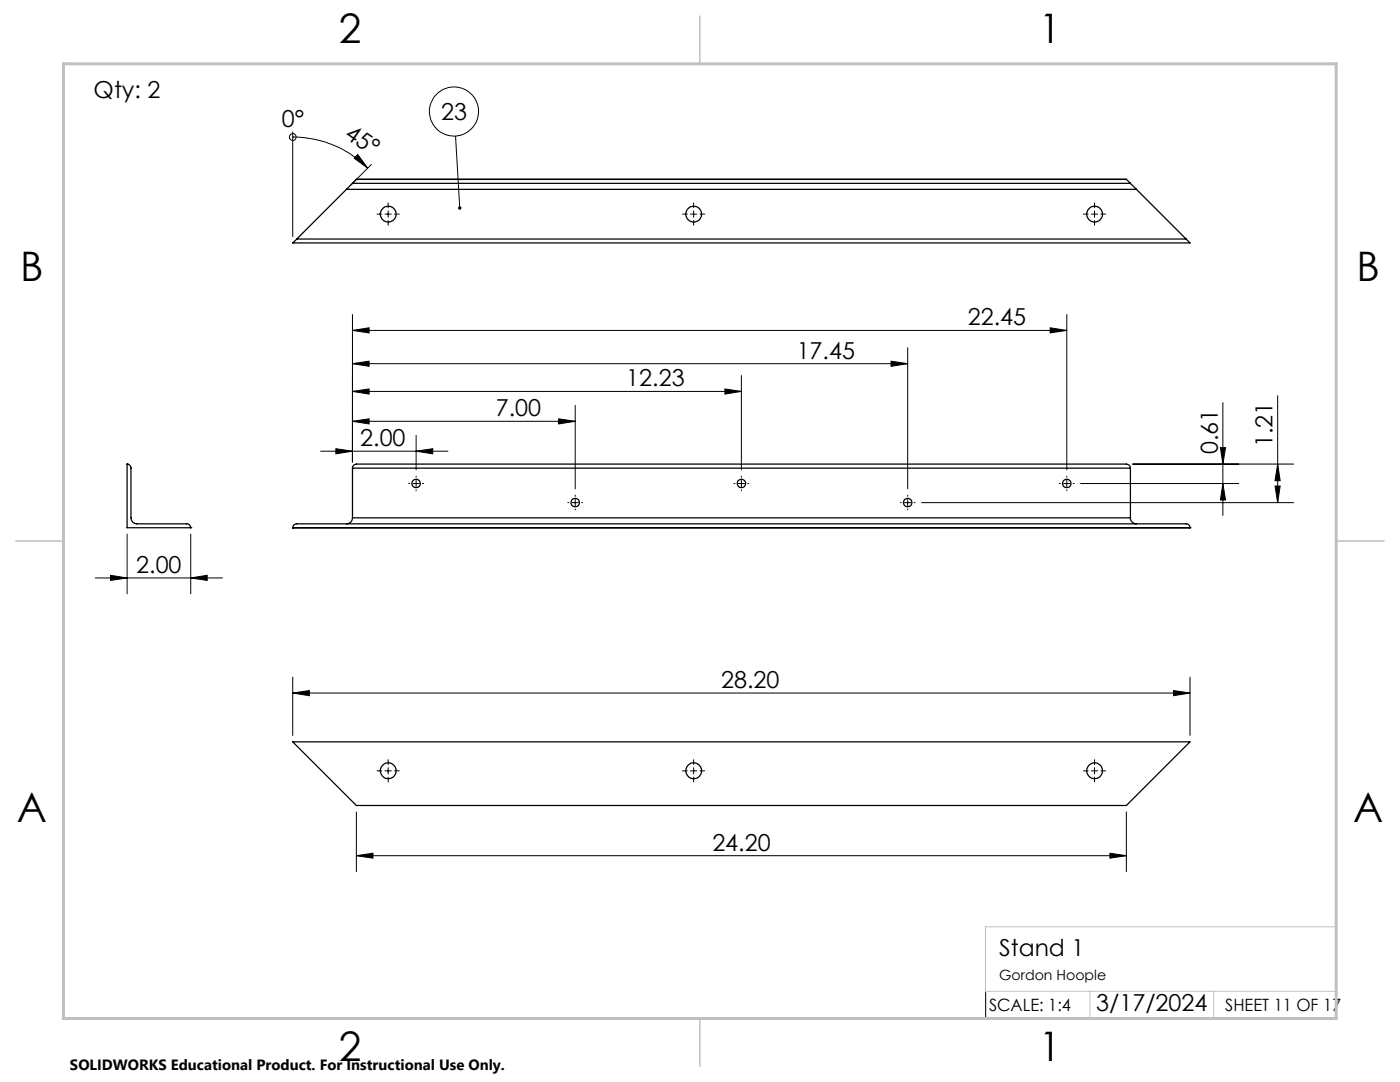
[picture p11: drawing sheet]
<svg xmlns="http://www.w3.org/2000/svg" width="279mm" height="216mm" viewBox="0 0 279 216" stroke-linecap="round" stroke-linejoin="round" font-family="sans-serif">
<g fill="none" stroke="#000" stroke-width=".25">
<path d="M69.1 37.8h157.7M69.1 37.8l-9.9 9.9M70.3 36.6l-1.2 1.2M70.3 36.6h155.3M71.1 35.8l-.8 .8M71.1 35.8h153.7M224.8 35.8l.8 .8M225.6 36.6l1.2 1.2M226.8 37.8l9.9 9.9M59.2 47.7l-.8 .8h179.1l-.8-.8M59.2 47.7h177.5M25.4 92.6a.85 .85 0 0 1 .7 .8v9.9a1.19 1.19 0 0 0 1.2 1.2h10a.78 .78 0 0 1 .8 .8"/>
<path d="M25.4 92.6h.1M25.4 92.6v12.7h12.7M70.3 93.4a.78 .78 0 0 1 .8-.8h153.7a.85 .85 0 0 1 .8 .8M70.3 93.4h155.3M70.3 93.4v9.9M225.6 93.4v9.9M38.1 105.3h.1M58.4 105.3a.85 .85 0 0 1 .8-.8h177.5a.77 .77 0 0 1 .8 .8M58.4 105.3h.1M58.4 105.3h179.1M70.3 103.3a1.19 1.19 0 0 1-1.2 1.2M70.3 103.3h155.3"/>
<path d="M225.6 103.3a1.19 1.19 0 0 0 1.2 1.2M237.5 105.3h.1M58.4 148h179.1l-12.7 12.7h-153.7z"/>
<circle cx="77.5" cy="42.7" r="1.59"/>
<circle cx="138.4" cy="42.7" r="1.59"/>
<circle cx="218.4" cy="42.7" r="1.59"/>
<circle cx="83" cy="96.5" r=".85"/>
<circle cx="148" cy="96.5" r=".84"/>
<circle cx="212.9" cy="96.5" r=".85"/>
<circle cx="114.8" cy="100.3" r=".85"/>
<circle cx="181.1" cy="100.3" r=".85"/>
<circle cx="77.5" cy="153.8" r="1.6"/>
<circle cx="138.4" cy="153.8" r="1.6"/>
<circle cx="218.5" cy="153.8" r="1.6"/>
</g>
<g fill="none" stroke="#000" stroke-width=".2">
<path d="M58.4 27.3a21 21 0 0 1 15 6.2M58.4 27.3h.1M58.4 26.3v20.9M71.4 30.8l2 2.7-2.7-1.9zM74.1 32.8l-4 4.1M90.9 27.2l.9 14.3M75.2 42.7h1M76.8 42.7h1.3M77.5 40.5v1M77.5 42.1v1.3M77.5 44v.9M78.7 42.7h1"/>
<path d="M136.2 42.7h1M137.8 42.7h1.3M138.4 40.5v1M138.4 42.1v1.3M138.4 44v.9M139.7 42.7h1M216.2 42.7h1M217.8 42.7h1.3M218.4 40.5v1M218.4 42.1v1.3M218.4 44v.9M219.7 42.7h1"/>
<path d="M70.3 78.1l3.4-.5v1zM70.3 72.6l3.4-.5v1zM70.3 65.9l3.4-.5v1zM70.3 62.8v29.3M70.3 78.1h77.7M70.3 72.6h110.9M70.3 65.9h142.6M144.7 77.6l3.3 .5-3.3 .5zM148 74.9v18.8M177.8 72.1l3.4 .5-3.4 .5zM181.2 69.4v28.1M209.6 65.4l3.3 .5-3.3 .5z"/>
<path d="M212.9 62.8v30.9M255 79v21.3M64 90h25.4M67 89.5l3.3 .5-3.3 .6zM70.3 84.1l3.4-.5v1zM70.3 84.1h44.5M81.6 96.5h.2M82.4 96.5h1.3M83 90l3.4-.5v1.1zM83 86.9v6.8M83 95v.2M83 95.8v1.3"/>
<path d="M83 97.8v.1M84.3 96.5h.2M111.5 83.6l3.3 .5-3.3 .5zM114.8 80.9v16.6M114.8 98.8v.2M114.8 99.7v1.2M146.5 96.5h.2M147.3 96.5h1.3M148 95v.2M148 95.8v1.3M148 97.8v.1M149.2 96.5h.2"/>
<path d="M181.2 98.8v.2M181.2 99.7v1.2M211.4 96.5h.2M212.3 96.5h1.2M212.9 95v.2M212.9 95.8v1.3M212.9 97.8v.1M214.2 96.5h.2M215.7 96.5h31.5M226.1 92.6h32.1M243.6 89.3h1l-.5 3.3zM244.1 96.5l.5 3.3h-1z"/>
<path d="M244.1 80.3v22.5M254.5 97h1l-.5 3.3zM255 92.6l.5 3.3h-1zM19 115.3h25.4M22 114.8l3.4 .5-3.4 .5zM25.4 106.6v11.9M38.1 115.3l3.2-.5v1zM38.1 106.6v11.9M113.3 100.3h.2M114.2 100.3h1.2M114.8 101.6v.1M116.1 100.3h.2"/>
<path d="M179.7 100.3h.2M180.5 100.3h1.3M181.2 101.6v.1M182.4 100.3h.2M183.9 100.3h74.3M58.4 138.3l3.3-.5v1zM58.4 135.1v11.7M58.4 138.3h179.1M234.2 137.8l3.3 .5-3.3 .5zM237.5 135.1v11.7M75.2 153.8h1M76.8 153.8h1.3"/>
<path d="M77.5 151.6v.9M77.5 153.2v1.2M77.5 155.1v.9M78.7 153.8h1M136.2 153.8h1M137.8 153.8h1.3M138.4 151.6v.9M138.4 153.2v1.2M138.4 155.1v.9M139.7 153.8h1M216.2 153.8h1M217.8 153.8h1.3"/>
<path d="M218.4 151.6v.9M218.4 153.2v1.2M218.4 155.1v.9M219.7 153.8h1M71.1 170.7l3.3-.4v.9zM71.1 162v11.9M71.1 170.7h153.7M221.5 170.3l3.3 .4-3.3 .5zM224.8 162v11.9M196.7 198v5.4"/>
<circle cx="58.4" cy="27.3" r=".69"/>
<circle cx="90.6" cy="22.2" r="4.9"/>
</g>
<path d="M266.7 153.3v49.9h-240M196.6 184.9h70.1M196.6 197.8h70.1M196.7 184.9v12.9M217.5 197.8v5.4M242.2 197.8v5.4" fill="none" stroke="#c0c0c0" stroke-width=".2"/>
<path d="M139.7 3.2v9.5M3.1 107.9h9.6M266.7 107.9h9.5M139.7 203.2v9.6" fill="none" stroke="#c0c0c0" stroke-width=".3"/>
<path d="M12.7 12.7h254v190.5h-254z" fill="none" stroke="#c0c0c0" stroke-width=".6"/>
<g fill="#000">
<path d="M71.4 30.8l2 2.7-2.7-1.9zM91.5 41.2h.1a.33 .33 0 0 1 .5 .2 .33 .33 0 0 1-.3 .4v-.3v.3a.34 .34 0 0 1-.4-.2 .34 .34 0 0 1 .1-.4z"/>
<path d="M67 89.5l3.3 .5-3.3 .6zM83 90l3.4-.5v1.1zM70.3 84.1l3.4-.5v1zM111.5 83.6l3.3 .5-3.3 .5zM70.3 78.1l3.4-.5v1zM144.7 77.6l3.3 .5-3.3 .5zM70.3 72.6l3.4-.5v1zM177.8 72.1l3.4 .5-3.4 .5zM70.3 65.9l3.4-.5v1zM209.6 65.4l3.3 .5-3.3 .5z"/>
<path d="M243.6 89.3h1l-.5 3.3zM244.1 96.5l.5 3.3h-1zM255 92.6l.5 3.3h-1zM254.5 97h1l-.5 3.3z"/>
<path d="M22 114.8l3.4 .5-3.4 .5zM38.1 115.3l3.2-.5v1z"/>
<path d="M234.2 137.8l3.3 .5-3.3 .5zM58.4 138.3l3.3-.5v1zM221.5 170.3l3.3 .4-3.3 .5zM71.1 170.7l3.3-.4v.9z"/>
</g>
<g font-size="8.1">
<text x="67.6" y="8.5">2</text>
<text x="207.3" y="8.5">1</text>
<text x="4" y="56.2">B</text>
<text x="270.7" y="56.2">B</text>
<text x="3.3" y="164.1">A</text>
<text x="270" y="164.1">A</text>
<text x="67.6" y="211.7">2</text>
<text x="207.3" y="211.7">1</text>
</g>
<g font-size="4.7">
<text x="18.7" y="19.5">Qty: 2</text>
<text x="88" y="23.9">23</text>
<text x="56.2" y="25.3">0°</text>
<text x="68.5" y="27.3" transform="rotate(34 68.5 27.3)">45°</text>
<text x="193.2" y="64.9">22.45</text>
<text x="159" y="71.5">17.45</text>
<text x="125" y="77.1">12.23</text>
<text x="98.9" y="83">7.00</text>
<text x="71.9" y="89">2.00</text>
<text x="254" y="89.3" transform="rotate(-90 254 89.3)">1.21</text>
<text x="243.1" y="90.7" transform="rotate(-90 243.1 90.7)">0.61</text>
<text x="27.2" y="114.3">2.00</text>
<text x="143.9" y="137.3">28.20</text>
<text x="142.2" y="169.7">24.20</text>
<text x="199.4" y="190.7">Stand 1</text>
<text x="218.8" y="201.7">3/17/2024</text>
</g>
<g font-size="3.4">
<text x="197.4" y="201.7">SCALE: 1:4</text>
<text x="244.5" y="201.7">SHEET 11 OF 17</text>
</g>
<text font-size="3" x="14" y="213.5">SOLIDWORKS Educational Product. For Instructional Use Only.</text>
<text font-size="2.8" x="199.4" y="195.5">Gordon Hoople</text>
</svg>
